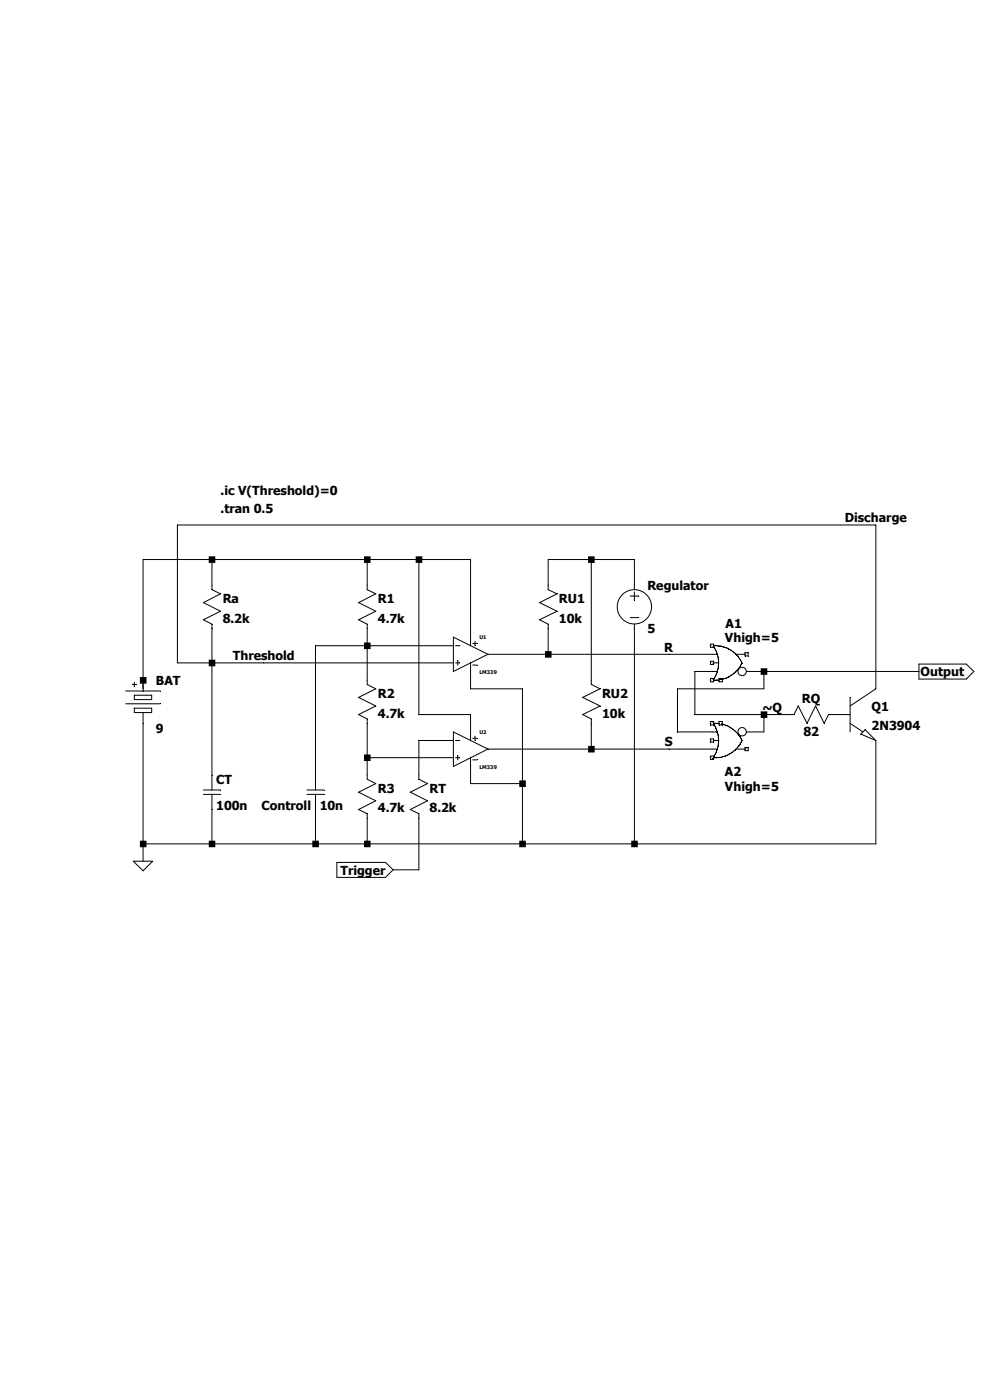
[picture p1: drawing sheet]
<svg xmlns="http://www.w3.org/2000/svg" width="210mm" height="297mm" viewBox="0 0 210 297" stroke-linecap="round" stroke-linejoin="round" font-family="sans-serif">
<g fill="none" stroke="#000" stroke-width=".21">
<path d="M45 124.2v.9l1.8 .9-3.7 1.8 3.7 1.9-3.7 1.8 1.9 .9v.9M77.9 124.2v.9l1.8 .9-3.6 1.8 3.6 1.9-3.6 1.8 1.8 .9v.9M150.7 136.7h.7v.6h-.7zM151 137h1.7a6.3 6.3 0 0 1 3.8 2.3l.9 1.4M151 138.8h1M151.2 136.9l.5 .8a6.5 6.5 0 0 1 0 5.9l-.5 .8M156.1 138.8h2.3M26.7 146.6h7.3M26.7 149.3h7.3M28.1 145.2h.9M28.5 147.5h3.7v.9h-3.7zM28.5 150.2h3.7v1h-3.7z"/>
<path d="M28.5 144.7v1M30.4 144.3v2.3M30.4 151.2v2.3M77.9 144.3v.9l1.8 .9-3.6 1.9 3.6 1.8-3.6 1.8 1.8 .9v1M151 144.3h.5M151 142.5h1M151 140.6h1.4M157.4 140.6l-.9 1.4a6.2 6.2 0 0 1-4.7 2.3h-.3M178.5 151.6h1.8M180.3 153.5l2.7 1.8M180.3 148v7.3M183.5 154.8l2.3 2.3-3.2-1.4z"/>
<path d="M185.8 146.1l-5.5 3.7M65.1 167.6h3.6M65.1 168.5h3.6M66.9 164.4v3.2M66.9 168.5v3.2M77.9 164.4v.9l1.8 .9-3.6 1.9 3.6 1.8-3.6 1.8 1.8 .9v1"/>
<circle cx="157.4" cy="142.5" r=".89"/>
</g>
<path d="M150.7 140.3h.7v.7h-.7z" fill="none" stroke="#000" stroke-width=".21"/>
<path d="M150.7 143.9h.7v.8h-.7z" fill="none" stroke="#000" stroke-width=".21"/>
<path d="M158 138.5h.7v.6h-.7z" fill="none" stroke="#000" stroke-width=".21"/>
<path d="M152.5 143.9h.7v.8h-.7z" fill="none" stroke="#000" stroke-width=".21"/>
<g fill="none" stroke="#000" stroke-width=".21">
<path d="M151 153.5h1.4a6.2 6.2 0 0 1 5 3.6M151 158.9h1M151 155.3h1M151 157.1h1.4M151.2 153.3l.5 .9a6.2 6.2 0 0 1 0 5.8l-.5 .9M156.1 158.9h2.3M157.4 157.1l-.1 .2a6.2 6.2 0 0 1-4.4 3.4h-1.9M150.7 160.4h.7v.7h-.7z"/>
<circle cx="157.4" cy="155.2" r=".89"/>
</g>
<path d="M150.7 156.8h.7v.6h-.7z" fill="none" stroke="#000" stroke-width=".21"/>
<path d="M150.7 153.1h.7v.7h-.7z" fill="none" stroke="#000" stroke-width=".21"/>
<path d="M158 158.6h.7v.7h-.7z" fill="none" stroke="#000" stroke-width=".21"/>
<path d="M152.5 153.1h.7v.7h-.7z" fill="none" stroke="#000" stroke-width=".21"/>
<g fill="none" stroke="#000" stroke-width=".21">
<path d="M45 118.7v5.5M77.9 118.7v5.5M88.9 118.7v32.9h10.9v5.5M125.4 118.7v26.5l1.9 .9-3.7 1.9 3.7 1.8-3.7 1.8 1.8 .9v6.4M45 133.3v34.3M77.9 133.3v11M96.2 135.2l7.3 3.6-7.3 3.7zM96.2 137h-29.3v27.4M96.6 137h.9M99.8 137v-18.3h-69.4v27.4M100.3 136.5h.9M100.8 136.1v.9"/>
<path d="M103.5 138.8h47.5M133.7 126.4h1.8M133.7 131h1.8M134.6 125.1v-6.4h-18.3v6.4l1.9 .9-3.7 1.8 3.7 1.9-3.7 1.8 1.8 .9v6.4M134.6 125.6v1.8M134.6 132.4v46.6M30.4 153.5v29.2M77.9 153.5v10.9M96.2 157.1h-7.3v8.2l1.8 .9-3.7 1.9 3.7 1.8-3.7 1.8 1.9 .9v11.9h-5.5M96.2 155.3l7.3 3.6-7.3 3.7zM96.2 140.6h-58.6v-29.2h148.2v34.7M96.6 140.6h.9"/>
<path d="M96.6 157.1h.9M97.1 140.2v.9M99.8 140.6v5.5h11v32.9M100.3 141.1h.9M100.3 156.6h.9M100.8 156.2v.9M103.5 158.9h47.5M151 142.5h-3.6v9.1h21l.9-1.8 1.9 3.7 1.8-3.7 1.8 3.7 1-1.9h2.7M158.4 142.5h36.5M162.1 142.5v3.6h-18.4v9.2h7.3M162.1 151.6v3.7h-3.7M185.8 157.1v21.9h-155.4"/>
<path d="M194.9 140.9h10.1l1.6 1.6-1.6 1.6h-10.1zM43.1 167.6h3.7M43.1 168.5h3.7M45 168.5v10.5M66.9 171.7v7.3M77.9 160.7h18.3M77.9 173.6v5.4M96.6 160.7h.9M97.1 160.3v.9M99.8 160.7v5.5h11M100.3 161.2h.9M28.3 182.7h4.1l-2 2z"/>
<path d="M71.5 183h10.3l1.6 1.5-1.6 1.6h-10.3z"/>
<circle cx="134.6" cy="128.7" r="3.6"/>
</g>
<path d="M29.7 143.6h1.4v1.4h-1.4zM29.7 178.4h1.4v1.3h-1.4zM44.3 118h1.4v1.4h-1.4zM44.3 140h1.4v1.4h-1.4zM44.3 178.4h1.4v1.3h-1.4zM66.3 178.4h1.3v1.3h-1.3zM77.2 118h1.4v1.4h-1.4zM77.2 136.3h1.4v1.4h-1.4zM77.2 160.1h1.4v1.4h-1.4zM77.2 178.4h1.4v1.3h-1.4zM88.2 118h1.4v1.4h-1.4zM110.2 165.6h1.3v1.4h-1.3zM110.2 178.4h1.3v1.3h-1.3zM115.6 138.1h1.4v1.4h-1.4zM124.8 118h1.4v1.4h-1.4zM124.8 158.2h1.4v1.4h-1.4zM133.9 178.4h1.4v1.3h-1.4zM161.4 141.8h1.4v1.4h-1.4zM161.4 150.9h1.4v1.4h-1.4z" fill-rule="evenodd" fill="#000"/>
<g font-size="2.6">
<text x="46.8" y="105.1">.ic V(Threshold)=0</text>
<text x="46.8" y="108.8">.tran 0.5</text>
<text x="179.2" y="110.8">Discharge</text>
<text x="137.3" y="125.2">Regulator</text>
<text x="47.2" y="128">Ra</text>
<text x="80.2" y="128">R1</text>
<text x="118.6" y="128">RU1</text>
<text x="47.2" y="132.1">8.2k</text>
<text x="80.2" y="132.1">4.7k</text>
<text x="118.6" y="132.1">10k</text>
<text x="137.3" y="134.4">5</text>
<text x="153.8" y="136.2">Vhigh=5</text>
<text x="153.9" y="133.1">A1</text>
<text x="49.4" y="140.1">Threshold</text>
<text x="140.9" y="138.3">R</text>
<text x="195.3" y="143.5">Output</text>
<text x="33.1" y="145.4">BAT</text>
<text x="80.2" y="148.1">R2</text>
<text x="127.7" y="148.1">RU2</text>
<text x="170.1" y="149.2">RQ</text>
<text x="33.1" y="155.4">9</text>
<text x="80.2" y="152.2">4.7k</text>
<text x="127.7" y="152.2">10k</text>
<text x="161.8" y="151">~Q</text>
<text x="184.9" y="150.8">Q1</text>
<text x="184.9" y="154.9">2N3904</text>
<text x="141.1" y="158.4">S</text>
<text x="170.4" y="156.1">82</text>
<text x="45.9" y="166.4">CT</text>
<text x="153.8" y="167.8">Vhigh=5</text>
<text x="153.8" y="164.5">A2</text>
<text x="45.9" y="171.9">100n</text>
<text x="55.5" y="171.7">Controll</text>
<text x="67.8" y="171.9">10n</text>
<text x="80.2" y="168.2">R3</text>
<text x="80.2" y="172.3">4.7k</text>
<text x="91.1" y="168.2">RT</text>
<text x="91.1" y="172.3">8.2k</text>
<text x="72.2" y="185.6">Trigger</text>
</g>
<g font-size="1.1">
<text x="101.7" y="135.6">U1</text>
<text x="101.7" y="142.9">LM339</text>
<text x="101.7" y="155.7">U2</text>
<text x="101.7" y="163.1">LM339</text>
</g>
</svg>
